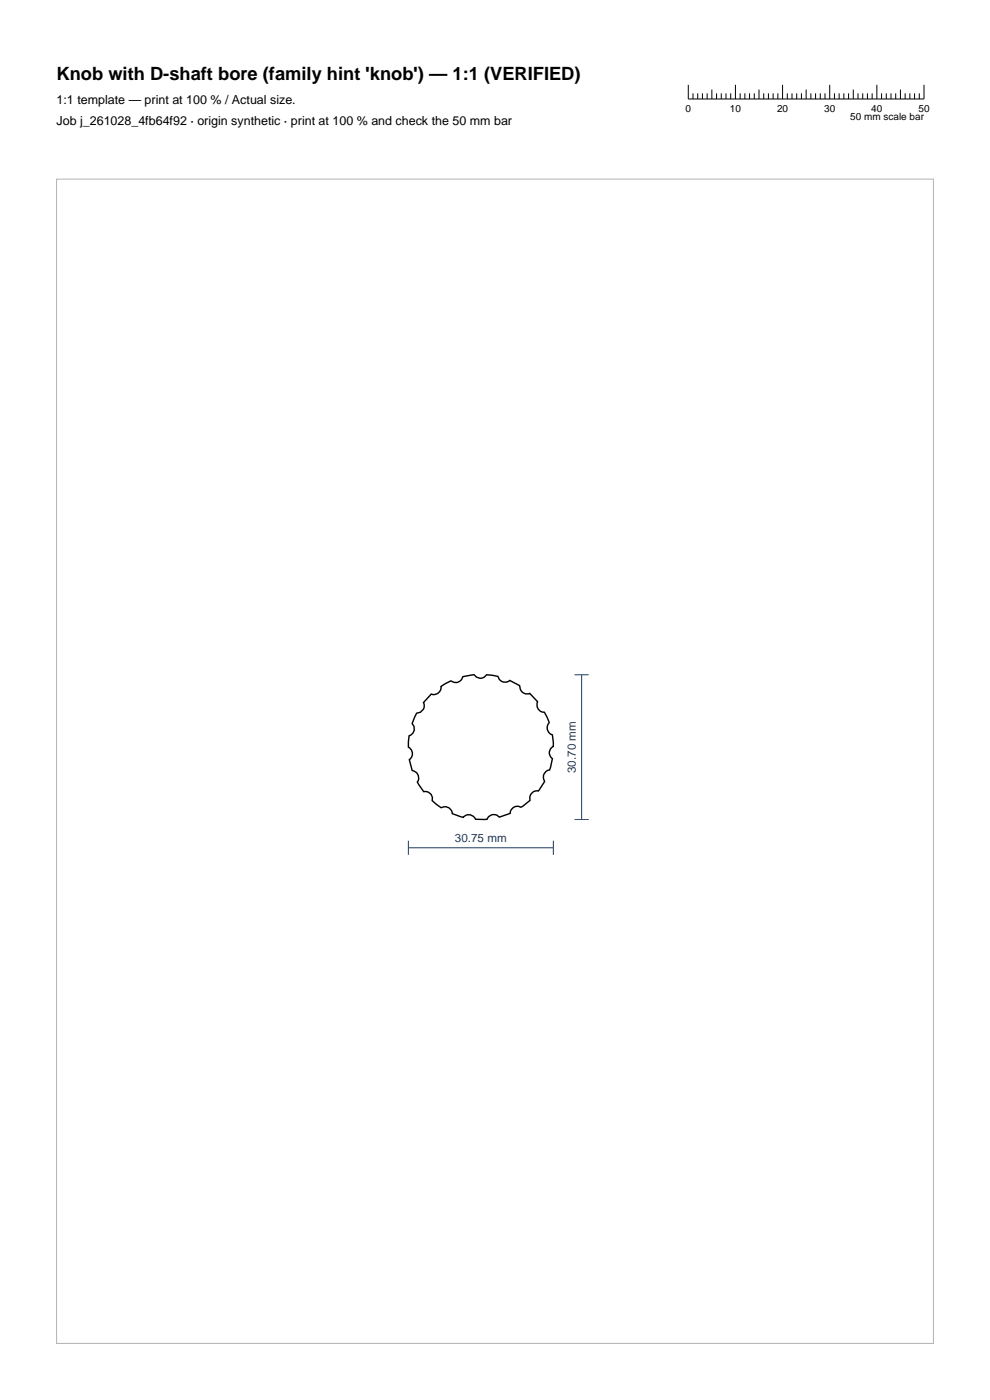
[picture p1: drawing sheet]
<svg xmlns="http://www.w3.org/2000/svg" width="210mm" height="297mm" viewBox="0 0 210 297" stroke-linecap="round" stroke-linejoin="round" font-family="sans-serif">
<g fill="none" stroke="#000" stroke-width=".21">
<path d="M146 18v3h50v-3M147 19.8v1.2M148 19.8v1.2M149 19.8v1.2M150 19.8v1.2M151 19v2M152 19.8v1.2M153 19.8v1.2M154 19.8v1.2M155 19.8v1.2M156 18v3M157 19.8v1.2"/>
<path d="M158 19.8v1.2M159 19.8v1.2M160 19.8v1.2M161 19v2M162 19.8v1.2M163 19.8v1.2M164 19.8v1.2M165 19.8v1.2M166 18v3M167 19.8v1.2M168 19.8v1.2M169 19.8v1.2"/>
<path d="M170 19.8v1.2M171 19v2M172 19.8v1.2M173 19.8v1.2M174 19.8v1.2M175 19.8v1.2M176 18v3M177 19.8v1.2M178 19.8v1.2M179 19.8v1.2M180 19.8v1.2M181 19v2"/>
<path d="M182 19.8v1.2M183 19.8v1.2M184 19.8v1.2M185 19.8v1.2M186 18v3M187 19.8v1.2M188 19.8v1.2M189 19.8v1.2M190 19.8v1.2M191 19v2M192 19.8v1.2M193 19.8v1.2"/>
<path d="M194 19.8v1.2M195 19.8v1.2"/>
</g>
<path d="M91.5 147.3a1.51 1.51 0 0 0 2-1.6l2.1-1.2a1.57 1.57 0 0 0 2.6-1l2.4-.3a1.54 1.54 0 0 0 2.6 0l2.4 .3a1.51 1.51 0 0 0 2.5 .8l2.1 1.1a1.58 1.58 0 0 0 2.2 1.7l1.6 1.7a1.58 1.58 0 0 0 1.5 2.3l1 2.2a1.54 1.54 0 0 0 .7 2.6l.2 2.5a1.5 1.5 0 0 0-.2 2.6l-.6 2.3a1.56 1.56 0 0 0-1.1 2.5l-1.3 2a1.56 1.56 0 0 0-1.8 2l-1.9 1.5a1.5 1.5 0 0 0-2.3 1.2l-2.3 .9a1.51 1.51 0 0 0-2.6 .4h-2.4a1.51 1.51 0 0 0-2.6-.4l-2.4-.8a1.54 1.54 0 0 0-2.3-1.2l-1.9-1.5a1.51 1.51 0 0 0-1.8-1.9l-1.4-2.1a1.56 1.56 0 0 0-1.1-2.4l-.6-2.3a1.53 1.53 0 0 0-.2-2.7l.2-2.4a1.55 1.55 0 0 0 .6-2.6l1-2.2a1.59 1.59 0 0 0 1.6-1.9l-.2-.3z" fill="none" stroke="#000" stroke-width=".3"/>
<path d="M121.9 143.2h3M123.4 143.2v30.7M86.6 179.9h30.8M86.6 178.4v2.9M117.4 178.4v2.9M121.9 173.9h3" fill="none" stroke="#1f3b5e" stroke-width=".21"/>
<path d="M12 38h186v247h-186z" fill="none" stroke="#b3b3b3" stroke-width=".21"/>
<text font-size="3.9" x="12" y="17">Knob with D-shaft bore (family hint 'knob') — 1:1 (VERIFIED)</text>
<g font-size="2.6">
<text x="12" y="22">1:1 template — print at 100 % / Actual size.</text>
<text x="12" y="26.5">Job j_261028_4fb64f92 · origin synthetic · print at 100 % and check the 50 mm bar</text>
</g>
<g font-size="2.5" fill="#1f3b5e">
<text x="122.2" y="164" transform="rotate(-90 122.2 164)">30.70 mm</text>
<text x="96.5" y="178.7">30.75 mm</text>
</g>
<g font-size="2.1">
<text x="145.4" y="23.8">0</text>
<text x="154.8" y="23.8">10</text>
<text x="164.8" y="23.8">20</text>
<text x="174.8" y="23.8">30</text>
<text x="184.8" y="23.8">40</text>
<text x="194.8" y="23.8">50</text>
<text x="180.4" y="25.5">50 mm scale bar</text>
</g>
</svg>
